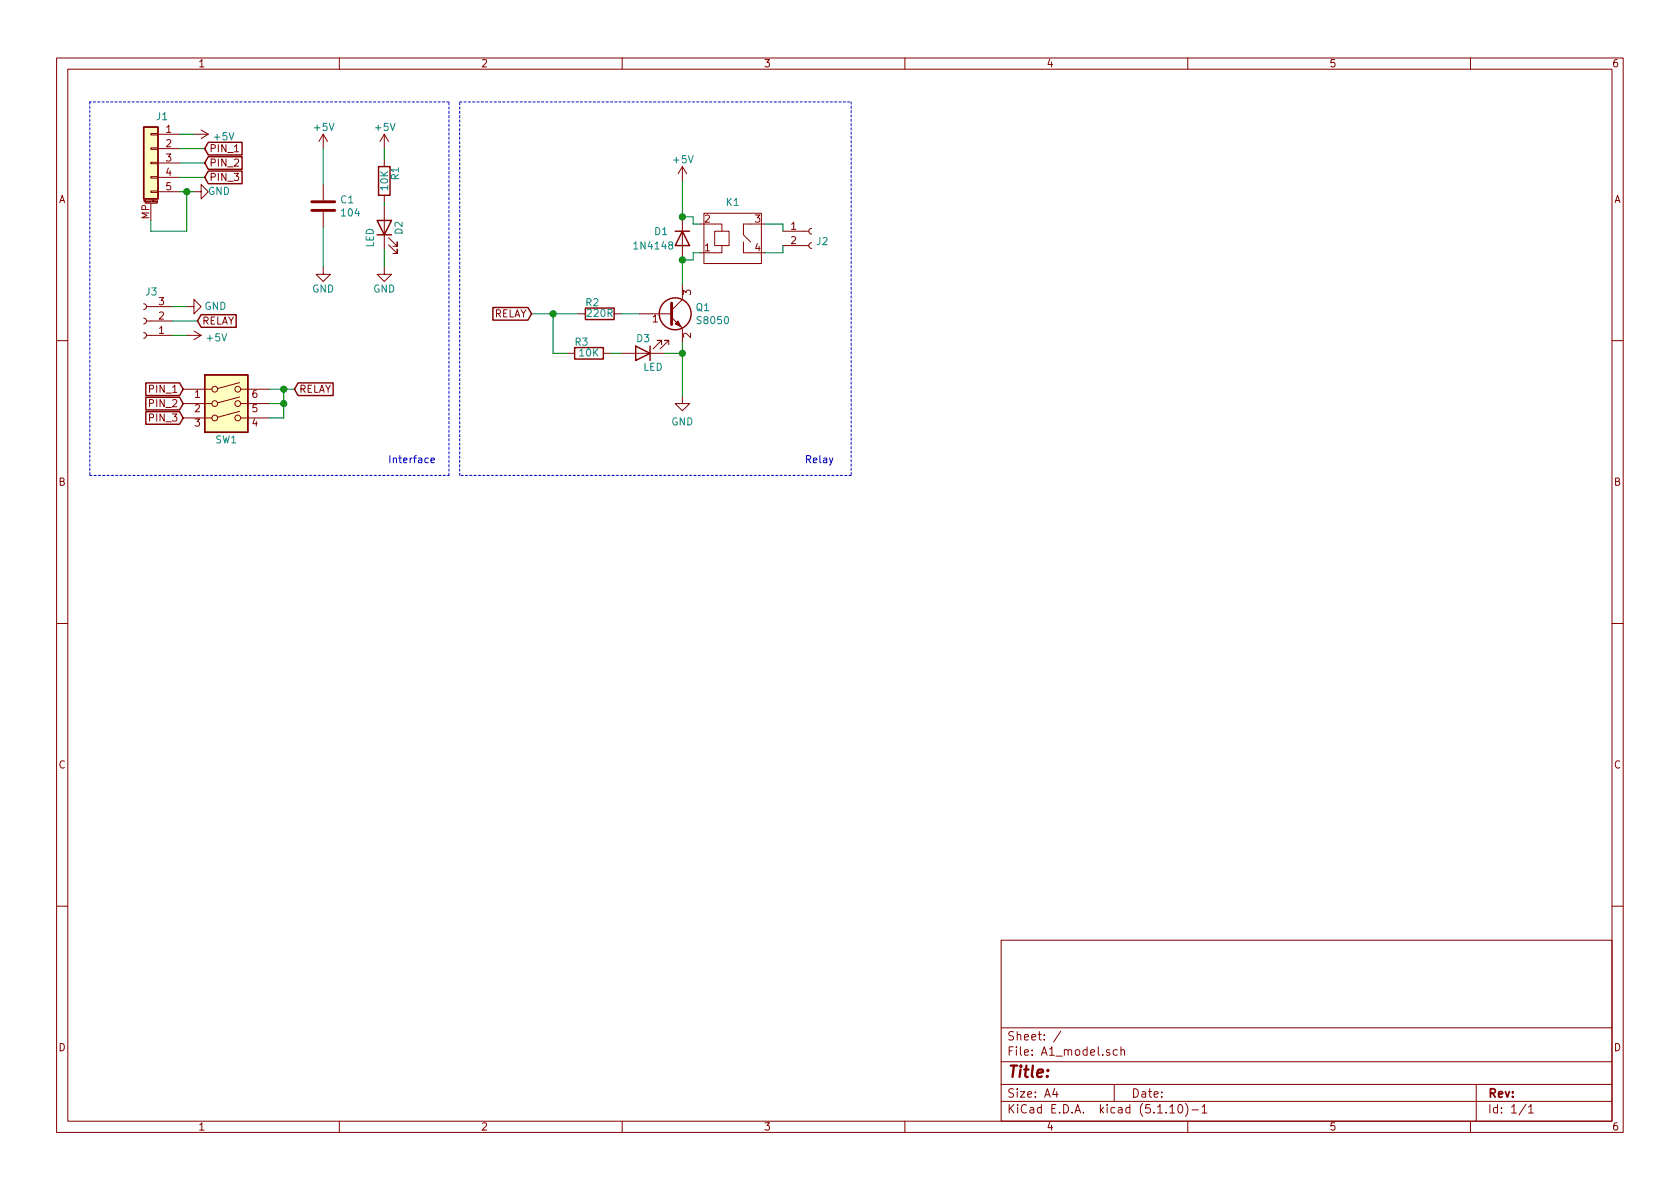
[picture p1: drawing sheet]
<svg xmlns="http://www.w3.org/2000/svg" width="297mm" height="210mm" viewBox="0 0 297 210" stroke-linecap="round" stroke-linejoin="round" font-family="sans-serif">
<g fill="none" stroke="#840000" stroke-width=".18">
<path d="M10 10.3h277v189.9h-277zM12 12.2h273v186.1h-273zM60 10.3v1.9M110 10.3v1.9M160 10.3v1.9M210 10.3v1.9M260 10.3v1.9M25.7 35.9h2M26.7 33.8h1.2v.2h-1.2zM26.7 31.2h1.2v.3h-1.2zM26.7 28.7h1.2v.3h-1.2zM26.7 26.2h1.2v.2h-1.2z"/>
<path d="M26.7 23.6h1.2v.3h-1.2zM26.7 35.9v3.1M27.8 35.5v.4h-.1M27.8 35.5l-.1 .1v.2h.1M27.9 23.7h3.8M27.9 26.3h3.8M27.9 28.8h3.8M27.9 31.4h3.8M27.9 33.9h3.8M34.3 33.9h1.3v-1.3l1.2 1.3-1.2 1.3v-1.3M34.3 23.7h2.5M35.6 23l1.2 .7"/>
<path d="M36.8 23.7l-1.2 .8M41.5 26.8h.7M57.1 23.7l-.7 1.3M57.1 23.7v2.6M57.1 32.6v2.8M57.1 37.5v2.8M57.1 23.7l.8 1.3M67.9 23.7l-.7 1.3M67.9 23.7v2.6M67.9 28.2v1.3M67.9 34.5v1.3M67.9 36.4v7.7"/>
<path d="M67.9 23.7l.8 1.3M120.6 29.5v2.5M120.6 38.3v7.7M120.6 29.5l-.7 1.2M120.6 29.5l.8 1.2M123.8 39.6h3.8v1.3M124.5 37.7h10.1v8.9h-10.1zM135.3 39.6h-3.9v1.9l1.3 1.3M25.4 53.7l.3 .1 .2 .3-.1 .5-.4 .1M25.4 56.3l.3 .1 .2 .3-.1 .4-.4 .2M25.4 58.8l.3 .1 .2 .3-.1 .4-.4 .2M25.9 59.3h4.6"/>
<path d="M25.9 54.2h4.6M25.9 56.8h4.6M33 54.2h1.3v-1.2l1.3 1.2-1.3 1.3v-1.3M33 59.3h2.6M34.3 58.5l1.3 .8M35.6 59.3l-1.3 .8M57.1 47.2v1.3h1.3l-1.3 1.3-1.2-1.3h1.2M67.9 47.2v1.3h1.3l-1.3 1.3-1.2-1.3h1.2M68.7 43.3l1.5 1.5v-.7v.7h-.7M68.7 42l1.5 1.6v-.8v.8h-.7M102.2 55.5h1.3M108.6 55.5h1.3"/>
<path d="M113 55.5h5.7M118.7 56.1l1.9 1.9v2.6M120.6 50.4v2.6l-1.9 1.9M126.4 40.9h2.5v2.5h-2.5zM127.6 43.4v1.3h-3.8M131.4 42.8v1.9h3.9M138.4 43.4h4.6M138.4 40.9h4.6M143.5 42.9l-.3 .1-.2 .4 .1 .3 .4 .2M143.5 40.4l-.3 .1-.2 .3 .1 .4 .4 .2M10 60.2h2M32.4 68.8h5.1"/>
<path d="M32.4 71.4h5.1M32.4 73.9h5.1M42.4 72.7l-3.9 1.1M42.4 70.2l-3.9 1M42.4 67.7l-3.9 1M42.5 68.8h5.1M42.5 71.4h5.1M42.5 73.9h5.1M100.3 62.5h1.3M106.7 62.5h1.2M109.9 62.5h7.6M117 61v-.8h-.8h.8l-1.6 1.5"/>
<path d="M118.2 61v-.8h-.7h.7l-1.5 1.5M120.6 70.1v1.3h1.3l-1.3 1.2-1.2-1.2h1.2M285 60.2h2M10 110.3h2M285 110.3h2M10 160.2h2M177 166.3h108v32h-108zM285 160.2h2M60 198.3v1.9M110 198.3v1.9M160 198.3v1.9M177 194.8h108"/>
<path d="M177 191.8h108M177 187.8h108M177 181.8h108M186.5 192.5l-.4 1h1M186.8 193v1M187.6 182.3l-1.3 2M197 191.8v3M197.6 185.7l-.5-.1-.3 .3 .1 .6 .2 .1 .5-.1M198.2 185.7l.2-.1 .4 .1v.9M198.2 185.1v1.5M206.8 195.8l.5-.5v1.5M206.8 196.8h.9"/>
<path d="M208.5 195.4l.1-.1a.8 .8 0 0 1 .5 .8 .8 .8 0 0 1-.5 .7 1 1 0 0 1-.1-1.4zM209.6 195.1a1.71 1.71 0 0 1 0 2.3M210 198.3v1.9M210.7 196.3h1.2M212.5 195.8l.5-.5v1.5M212.5 196.8h.9M260 198.3v1.9M261 191.8v6.5M269.8 195.2l-1.2 2M270.3 195.8l.4-.5v1.5M270.3 196.8h.8"/>
<circle cx="38" cy="68.8" r=".51"/>
<circle cx="38" cy="71.4" r=".51"/>
<circle cx="38" cy="73.9" r=".51"/>
<circle cx="42" cy="68.8" r=".51"/>
<circle cx="42" cy="73.9" r=".51"/>
<circle cx="42" cy="71.4" r=".51"/>
</g>
<g fill="#ffffc2" stroke="#ffffc2" stroke-width=".18">
<path d="M25.4 22.5h2.5v12.7h-2.5z"/>
<path d="M36.2 66.3h7.6v10.1h-7.6z"/>
</g>
<g fill="none" stroke="#840000" stroke-width=".25">
<path d="M25.4 22.5h2.5v12.7h-2.5zM36.8 27.7h6v2.2h-6l-.6-1.1zM36.8 30.2h6v2.3h-6l-.6-1.1zM36.8 25.2h6v2.2h-6l-.6-1.1zM66.7 39h2.5l-1.3 2.5zM66.9 29.5h2.1v5h-2.1zM35.6 55.6h6.2v2.3h-6.2l-.7-1.1zM66.7 41.5h2.5M87.1 54.4h6.2l.7 1.1-.7 1.1h-6.2zM103.5 54.5h5.1v2h-5.1zM119.4 40.9h2.5M120.6 40.9l1.3 2.5h-2.5z"/>
<path d="M25.8 72.8h5.9l.7 1.1-.7 1.1h-5.9zM25.8 70.3h5.9l.7 1.1-.7 1.1h-5.9zM25.8 67.7h5.9l.7 1.1-.7 1.1h-5.9zM36.2 66.3h7.6v10.1h-7.6zM52.7 67.7h6.2v2.2h-6.2l-.6-1.1zM101.6 61.5h5.1v2h-5.1zM112.4 61.2l2.5 1.3-2.5 1.2zM114.9 61.2v2.5"/>
<circle cx="119.4" cy="55.5" r="2.82"/>
</g>
<path d="M55.1 37.2h4.1M55.1 35.7h4.1M118.7 53.6v3.8" fill="none" stroke="#840000" stroke-width=".51"/>
<path d="M119.4 57.3l.5-.5 .5 1z" fill="#840000" stroke="#840000" stroke-width=".18"/>
<path d="M15.9 18v66.1M79.4 18h-63.5M81.3 18h69.2M150.5 18v66.1M15.9 84.1h63.5M79.4 84.1v-66.1M81.3 84.1v-66.1M150.5 84.1h-69.2" fill="none" stroke="#0000c2" stroke-width=".18" stroke-dasharray=".4 .4"/>
<g fill="none" stroke="#008400" stroke-width=".18">
<path d="M31.7 28.8h4.5M31.7 31.4h4.5M31.7 33.9h2.6M31.7 23.7h2.6M31.7 26.3h4.5M33 33.9v7h-6.3v-1.9M57.1 26.3v6.3M67.9 26.3v1.9M67.9 35.8v.6M120.6 32v6.3h2v1.3h1.2M135.3 39.6h3.1v1.3M30.5 54.2h2.5"/>
<path d="M30.5 56.8h4.4M30.5 59.3h2.5M57.1 40.3v6.9M67.9 44.1v3.1M94 55.5h8.2M97.8 55.5v7h2.5M109.9 55.5h3.1M123.8 44.7h-1.2v1.3h-2v4.4M138.4 43.4v1.3h-3.1M47.6 71.4h2.6M47.6 68.8h4.5M50.2 68.8v5.1h-2.6"/>
<path d="M107.9 62.5h2M117.5 62.5h3.1M120.6 60.6v9.5"/>
</g>
<path d="M76.2 81.4l.6-.1v-.3h-.4l-.2 .2 .1 .6h.5" fill="none" stroke="#0000c2" stroke-width=".18"/>
<g fill="#008400" stroke="#008400" stroke-width=".25">
<circle cx="33" cy="33.9" r=".51"/>
<circle cx="50.2" cy="71.4" r=".51"/>
<circle cx="50.2" cy="68.8" r=".51"/>
<circle cx="120.7" cy="38.3" r=".51"/>
<circle cx="120.7" cy="62.5" r=".51"/>
<circle cx="97.8" cy="55.5" r=".51"/>
<circle cx="120.7" cy="46" r=".51"/>
</g>
<text font-size="2.8" fill="#840000" x="178" y="190.5">Title:</text>
<g font-size="2.1" fill="#840000">
<text x="178" y="184">Sheet: /</text>
<text x="178" y="186.7">File: A1_model.sch</text>
<text x="178" y="196.9">KiCad E.D.A. kicad (5.1.10)-1</text>
<text x="178" y="194.1">Size: A4</text>
<text x="200" y="194.1">Date:</text>
<text x="263" y="194.1">Rev:</text>
<text x="263" y="196.9">Id: 1/1</text>
</g>
<g font-size="1.8" fill="#840000">
<text x="35" y="11.9">1</text>
<text x="85" y="11.9">2</text>
<text x="135" y="11.9">3</text>
<text x="185" y="11.9">4</text>
<text x="235" y="11.9">5</text>
<text x="285" y="11.9">6</text>
<text x="29.4" y="23.5">1</text>
<text x="29.4" y="26">2</text>
<text x="29.4" y="28.6">3</text>
<text x="37" y="29.5">PIN_2</text>
<text x="37" y="26.9">PIN_1</text>
<text x="10.4" y="35.9">A</text>
<text x="29.4" y="31.1">4</text>
<text x="29.4" y="33.6">5</text>
<text x="37" y="32">PIN_3</text>
<text x="285.4" y="35.9">A</text>
<text x="26.4" y="38.8" transform="rotate(-90 26.4 38.8)">MP</text>
<text x="124.6" y="39.4">2</text>
<text x="133.5" y="39.4">3</text>
<text x="139.9" y="40.6">1</text>
<text x="124.6" y="44.4">1</text>
<text x="133.5" y="44.4">4</text>
<text x="139.9" y="43.2">2</text>
<text x="28.1" y="54">3</text>
<text x="122.2" y="52.2" transform="rotate(-90 122.2 52.2)">3</text>
<text x="28.1" y="59">1</text>
<text x="28.1" y="56.5">2</text>
<text x="35.7" y="57.4">RELAY</text>
<text x="87.2" y="56.1">RELAY</text>
<text x="115.4" y="57">1</text>
<text x="122.2" y="59.8" transform="rotate(-90 122.2 59.8)">2</text>
<text x="26.7" y="69.5">PIN_1</text>
<text x="34.4" y="70.4">1</text>
<text x="44.6" y="70.4">6</text>
<text x="52.9" y="69.5">RELAY</text>
<text x="26.7" y="74.5">PIN_3</text>
<text x="26.7" y="72">PIN_2</text>
<text x="34.4" y="72.9">2</text>
<text x="34.4" y="75.4">3</text>
<text x="44.6" y="75.4">4</text>
<text x="44.6" y="72.9">5</text>
<text x="10.4" y="85.9">B</text>
<text x="285.4" y="85.9">B</text>
<text x="10.4" y="135.9">C</text>
<text x="285.4" y="135.9">C</text>
<text x="10.4" y="185.9">D</text>
<text x="285.4" y="185.9">D</text>
<text x="35" y="199.9">1</text>
<text x="85" y="199.9">2</text>
<text x="135" y="199.9">3</text>
<text x="185" y="199.9">4</text>
<text x="235" y="199.9">5</text>
<text x="285" y="199.9">6</text>
</g>
<g font-size="1.8" fill="#008484">
<text x="27.7" y="21.3">J1</text>
<text x="55.7" y="23.2">+5V</text>
<text x="66.4" y="23.2">+5V</text>
<text x="37.9" y="24.8">+5V</text>
<text x="119.2" y="28.9">+5V</text>
<text x="36.8" y="34.5">GND</text>
<text x="60.3" y="36">C1</text>
<text x="68.6" y="33.6" transform="rotate(-90 68.6 33.6)">10K</text>
<text x="70.5" y="31.8" transform="rotate(-90 70.5 31.8)">R1</text>
<text x="60.5" y="38.3">104</text>
<text x="71.2" y="41.4" transform="rotate(-90 71.2 41.4)">D2</text>
<text x="115.8" y="41.6">D1</text>
<text x="128.4" y="36.4">K1</text>
<text x="66.1" y="43.8" transform="rotate(-90 66.1 43.8)">LED</text>
<text x="112.4" y="44.1">1N4148</text>
<text x="144.4" y="43.4">J2</text>
<text x="25.8" y="52.2">J3</text>
<text x="55.2" y="51.7">GND</text>
<text x="66" y="51.7">GND</text>
<text x="36.1" y="54.8">GND</text>
<text x="103.6" y="54.1">R2</text>
<text x="103.9" y="56.1">220R</text>
<text x="123.1" y="55">Q1</text>
<text x="123.5" y="57.3">S8050</text>
<text x="36.7" y="60.4">+5V</text>
<text x="101.7" y="61.1">R3</text>
<text x="102.5" y="63">10K</text>
<text x="112.6" y="60.5">D3</text>
<text x="113.7" y="65.6">LED</text>
<text x="118.7" y="75.2">GND</text>
<text x="38.1" y="78.4">SW1</text>
</g>
<g font-size="1.8" fill="#0000c2">
<text x="68.6" y="81.9">Interface</text>
<text x="142.2" y="81.9">Relay</text>
</g>
<text font-size=".5" fill="#840000" x="25.5" y="35.8">Mounting</text>
</svg>
